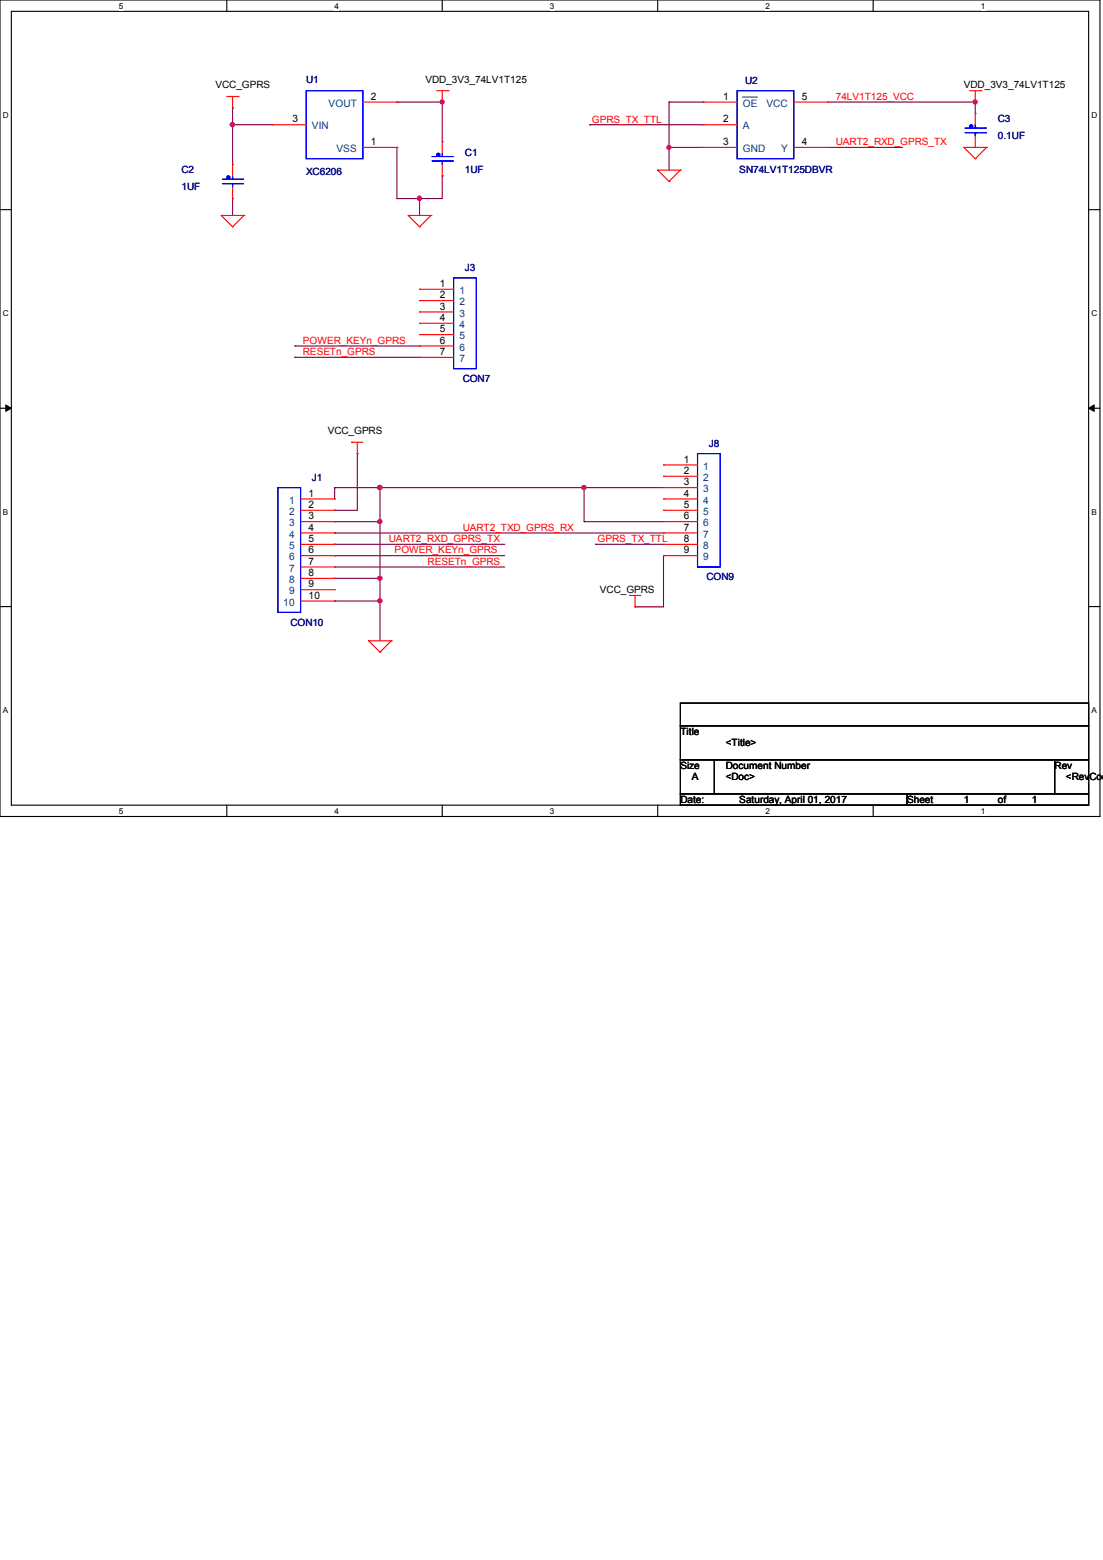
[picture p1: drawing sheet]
<svg xmlns="http://www.w3.org/2000/svg" width="210mm" height="297mm" viewBox="0 0 210 297" stroke-linecap="round" stroke-linejoin="round" font-family="sans-serif">
<path d="M0 0h209.4v155.4h-209.4zM2.2 2.2h205.1v151.1h-205.1z" fill="none" stroke="#000" stroke-width=".21"/>
<g fill="#fff">
<path d="M22.6 .3h.9v1.7h-.9z"/>
<path d="M22.6 153.5h.9v1.8h-.9z"/>
</g>
<path d="M43.2 0v2.2M43.2 153.3v2.1" fill="none" stroke="#000" stroke-width=".21"/>
<g fill="#fff">
<path d="M63.7 .3h.8v1.7h-.8z"/>
<path d="M63.7 153.5h.8v1.8h-.8z"/>
</g>
<path d="M84.2 0v2.2M84.2 153.3v2.1" fill="none" stroke="#000" stroke-width=".21"/>
<g fill="#fff">
<path d="M104.7 .3h.8v1.7h-.8z"/>
<path d="M104.7 153.5h.8v1.8h-.8z"/>
</g>
<path d="M125.2 0v2.2M125.2 153.3v2.1" fill="none" stroke="#000" stroke-width=".21"/>
<g fill="#fff">
<path d="M145.7 .3h.9v1.7h-.9z"/>
<path d="M145.7 153.5h.9v1.8h-.9z"/>
</g>
<path d="M166.2 0v2.2M166.2 153.3v2.1" fill="none" stroke="#000" stroke-width=".21"/>
<g fill="#fff">
<path d="M186.7 .3h.9v1.7h-.9z"/>
<path d="M186.7 153.5h.9v1.8h-.9z"/>
<path d="M.6 21h1.1v1.8h-1.1z"/>
<path d="M207.8 21h1.1v1.8h-1.1z"/>
<path d="M.6 58.8h1.1v1.7h-1.1z"/>
<path d="M207.8 58.8h1.1v1.7h-1.1z"/>
</g>
<path d="M0 39.9h2.2M207.3 39.9h2.1" fill="none" stroke="#000" stroke-width=".21"/>
<g fill="#fff">
<path d="M.6 96.6h1v1.7h-1z"/>
<path d="M207.8 96.6h1v1.7h-1z"/>
</g>
<path d="M0 77.7h2.2M207.3 77.7h2.1" fill="none" stroke="#000" stroke-width=".21"/>
<path d="M1.1 77.1l1.1 .6-1.1 .6zM207.3 77.7l1-.6v1.2z" fill="#000" stroke="#000" stroke-width=".19"/>
<g fill="#fff">
<path d="M.6 134.4h.9v1.7h-.9z"/>
<path d="M207.8 134.4h1v1.7h-1z"/>
</g>
<path d="M0 115.5h2.2M207.3 115.5h2.1M129.5 133.9h77.8v4.3h-77.8zM129.5 138.2h77.8v6.5h-77.8zM129.5 144.7h6.5v6.4h-6.5zM129.5 151.1h43.2v2.2h-43.2zM136 144.7h64.8v6.4h-64.8zM172.7 151.1h34.6v2.2h-34.6zM200.8 144.7h6.5v6.4h-6.5z" fill="none" stroke="#000" stroke-width=".21"/>
<g fill="none" stroke="#800040" stroke-width=".21">
<path d="M75.6 19.4h.1M75.6 19.4h8.6M84.2 19.4h.1M84.2 19.4v7.6M127.4 19.4h.1M127.4 19.4v13M127.4 19.4h6.5M157.6 19.4h28.1M185.7 19.4h.1M185.7 19.4v2.2M44.3 23.7h.1M44.3 37.8h.1"/>
<path d="M44.3 20.5h.1M44.3 23.7h7.5M44.3 20.5v10.8M44.3 37.8v3.2M75.6 37.8h.1M75.6 28.1h.1M75.6 28.1v9.7M79.9 37.8h.1M79.9 37.8v3.2M84.2 33.5h.1M84.2 33.5v4.3h-8.6M112.3 23.7h.1"/>
<path d="M112.3 23.7h21.6M127.4 28.1h.1M127.4 28.1h6.5M157.6 28.1h14.1M171.7 28.1h.1M56.1 65.9h.1M56.1 68h.1M56.1 65.9h23.8M56.1 68h23.8M63.7 99.3h.1M63.7 92.8h.1M63.7 97.2h.1"/>
<path d="M63.7 99.3h8.6M63.7 92.8h62.6M63.7 92.8v2.2M68 86.4h.1M68 86.4v10.8h-4.3M72.3 99.3h.1M72.3 92.8h.1M72.3 92.8v29.2M111.2 92.8h.1M111.2 99.3h.1M111.2 99.3h15.1M111.2 92.8v6.5"/>
<path d="M63.7 114.4h.1M63.7 110.1h.1M63.7 105.8h.1M63.7 107.9h.1M63.7 101.5h.1M63.7 103.6h.1M63.7 114.4h8.6M63.7 110.1h8.6M63.7 105.8h32.4M63.7 107.9h32.4M63.7 101.5h62.6M63.7 103.6h32.4"/>
<path d="M72.3 114.4h.1M72.3 110.1h.1M113.4 103.6h.1M113.4 103.6h12.9M120.9 115.5h.1M126.3 105.8h.1M126.3 105.8v9.7h-5.4"/>
</g>
<g fill="#f0f" stroke="#f0f" stroke-width=".21">
<circle cx="72.3" cy="114.4" r=".41"/>
<circle cx="72.3" cy="99.3" r=".41"/>
<circle cx="111.2" cy="92.8" r=".41"/>
<circle cx="72.3" cy="92.8" r=".41"/>
<circle cx="127.4" cy="28" r=".4"/>
<circle cx="44.2" cy="23.7" r=".41"/>
<circle cx="79.9" cy="37.8" r=".41"/>
<circle cx="185.7" cy="19.4" r=".4"/>
<circle cx="84.2" cy="19.4" r=".4"/>
<circle cx="72.3" cy="110.1" r=".41"/>
</g>
<g fill="none" stroke="#f00" stroke-width=".21">
<path d="M43.2 18.4h2.1M44.3 18.4v2.1M45.3 18.4h.1M69.1 19.4h6.5M75.6 19.4h.1M83.1 17.3h2.2M84.2 19.4h.1M84.2 17.3v2.1M85.3 17.3h.1M133.9 19.4h.1M133.9 19.4h6.4M151.1 19.4h6.5"/>
<path d="M157.6 19.4h.1M184.6 17.3h2.2M185.7 19.4h.1M185.7 17.3v2.1M186.8 17.3h.1M44.3 20.5h.1M44.3 31.3h.1M44.3 37.8h.1M44.3 31.3v2.2M44.3 35.6v2.2M51.8 23.7h.1M51.8 23.7h6.5"/>
<path d="M69.1 28.1h6.5M75.6 28.1h.1M84.2 27h.1M84.2 33.5h.1M84.2 27v2.2M84.2 31.3v2.2M125.2 32.4h.1M125.2 32.4h4.3M125.2 32.4l2.2 2.1M127.4 34.5h.1M129.5 32.4h.1M129.5 32.4l-2.1 2.1"/>
<path d="M133.9 23.7h.1M133.9 28.1h.1M133.9 28.1h6.4M133.9 23.7h6.4M151.1 28.1h6.5M157.6 28.1h.1M183.5 28.1h.1M183.5 28.1h4.3M183.5 28.1l2.2 2.1M185.7 30.2h.1M185.7 21.6h.1M185.7 28.1h.1"/>
<path d="M185.7 21.6v2.1M185.7 25.9v2.2M187.8 28.1h.1M187.8 28.1l-2.1 2.1M42.1 41h.1M42.1 41h4.3M42.1 41l2.2 2.2M44.3 43.2h.1M46.4 41h.1M46.4 41l-2.1 2.2M77.7 41h.1M77.7 41h4.3"/>
<path d="M77.7 41l2.2 2.2M79.9 43.2h.1M79.9 55.1h.1M79.9 57.2h.1M79.9 59.4h.1M79.9 55.1h6.5M79.9 57.2h6.5M79.9 59.4h6.5M82 41h.1M82 41l-2.1 2.2M79.9 61.6h.1M79.9 63.7h.1"/>
<path d="M79.9 65.9h.1M79.9 68h.1M79.9 61.6h6.5M79.9 63.7h6.5M79.9 65.9h6.5M79.9 68h6.5M57.2 95h6.5M57.2 97.2h6.5M57.2 99.3h6.5M63.7 95h.1M63.7 97.2h.1M63.7 99.3h.1"/>
<path d="M66.9 84.2h.1M66.9 84.2h2.2M68 86.4h.1M68 84.2v2.2M126.3 88.5h.1M126.3 90.7h.1M126.3 92.8h.1M126.3 95h.1M126.3 97.2h.1M126.3 99.3h.1M126.3 95h6.5M126.3 97.2h6.5"/>
<path d="M126.3 99.3h6.5M126.3 88.5h6.5M126.3 90.7h6.5M126.3 92.8h6.5M57.2 101.5h6.5M57.2 103.6h6.5M57.2 105.8h6.5M57.2 107.9h6.5M57.2 110.1h6.5M57.2 112.3h6.5M57.2 114.4h6.5M63.7 101.5h.1"/>
<path d="M63.7 103.6h.1M63.7 105.8h.1M63.7 107.9h.1M63.7 110.1h.1M63.7 112.3h.1M63.7 114.4h.1M119.8 113.4h.1M119.8 113.4h2.2M120.9 115.5h.1M120.9 113.4v2.1M126.3 101.5h.1M126.3 103.6h.1"/>
<path d="M126.3 105.8h.1M126.3 101.5h6.5M126.3 103.6h6.5M126.3 105.8h6.5M70.2 122h.1M70.2 122h4.3M70.2 122l2.1 2.2M72.3 124.2h.1M74.5 122h.1M74.5 122l-2.2 2.2"/>
</g>
<g fill="none" stroke="#00f" stroke-width=".21">
<path d="M58.3 17.3h10.8v12.9h-10.8zM140.3 17.3h10.8v12.9h-10.8zM42.3 35h3.9M42.3 34.1h3.9M44.3 35h.1M44.3 34.1h.1M44.3 33.5v.6M44.3 35v.6M46.2 35h.1M46.2 34.1h.1M82.3 30.6h3.8M82.3 29.8h3.8"/>
<path d="M84.2 30.6h.1M84.2 29.8h.1M84.2 29.2v.6M84.2 30.6v.7M86.1 30.6h.1M86.1 29.8h.1M183.7 25.3h3.9M183.7 24.4h3.9M185.7 25.3h.1M185.7 24.4h.1M185.7 23.7v.7M185.7 25.3v.6"/>
<path d="M187.6 25.3h.1M187.6 24.4h.1M86.4 52.9h4.3v17.3h-4.3zM52.9 92.8h4.3v23.8h-4.3zM132.8 86.4h4.3v21.5h-4.3z"/>
</g>
<g fill="#00f" stroke="#00f" stroke-width=".21">
<circle cx="83.4" cy="29.5" r=".3"/>
<circle cx="184.9" cy="24" r=".3"/>
<circle cx="43.5" cy="33.8" r=".3"/>
</g>
<path d="M141.3 18.5h2.8M144.1 18.5h.1" fill="none" stroke="#004080" stroke-width=".19"/>
<g font-size="1.9">
<text x="41" y="16.8">VCC_GPRS</text>
<text x="81" y="15.7">VDD_3V3_74LV1T125</text>
<text x="183.5" y="16.8">VDD_3V3_74LV1T125</text>
<text x="55.7" y="23.3">3</text>
<text x="70.6" y="19">2</text>
<text x="137.7" y="19">1</text>
<text x="137.7" y="23.3">2</text>
<text x="152.7" y="19">5</text>
<text x="70.6" y="27.6">1</text>
<text x="137.7" y="27.6">3</text>
<text x="152.7" y="27.6">4</text>
<text x="83.7" y="54.6">1</text>
<text x="83.7" y="56.8">2</text>
<text x="83.7" y="58.9">3</text>
<text x="83.7" y="61.1">4</text>
<text x="83.7" y="63.2">5</text>
<text x="83.7" y="65.4">6</text>
<text x="83.7" y="67.6">7</text>
<text x="62.4" y="82.7">VCC_GPRS</text>
<text x="130.2" y="88.1">1</text>
<text x="58.8" y="94.5">1</text>
<text x="130.2" y="90.2">2</text>
<text x="130.2" y="92.4">3</text>
<text x="130.2" y="94.5">4</text>
<text x="58.8" y="96.7">2</text>
<text x="58.8" y="98.8">3</text>
<text x="58.8" y="101">4</text>
<text x="130.2" y="96.7">5</text>
<text x="130.2" y="98.8">6</text>
<text x="130.2" y="101">7</text>
<text x="58.8" y="103.2">5</text>
<text x="58.8" y="105.3">6</text>
<text x="58.8" y="107.5">7</text>
<text x="130.2" y="103.2">8</text>
<text x="130.2" y="105.3">9</text>
<text x="58.8" y="109.6">8</text>
<text x="58.8" y="111.8">9</text>
<text x="58.8" y="114">10</text>
<text x="114.2" y="112.9">VCC_GPRS</text>
<text x="129.5" y="139.9">Title</text>
<text x="138.2" y="142">&lt;Title&gt;</text>
<text x="129.5" y="146.3">Size</text>
<text x="131.7" y="148.5">A</text>
<text x="138.2" y="146.3">Document Number</text>
<text x="138.2" y="148.5">&lt;Doc&gt;</text>
<text x="200.8" y="146.3">Rev</text>
<text x="202.9" y="148.5">&lt;RevCode</text>
<text x="129.5" y="152.8">Date:</text>
<text x="140.8" y="152.8">Saturday, April 01, 2017</text>
<text x="172.7" y="152.8">Sheet</text>
<text x="183.5" y="152.8">1</text>
<text x="190" y="152.8">of</text>
<text x="196.5" y="152.8">1</text>
</g>
<g font-size="1.9" fill="#000080">
<text x="58.3" y="15.7">U1</text>
<text x="141.9" y="16">U2</text>
<text x="190" y="23.3">C3</text>
<text x="88.5" y="29.8">C1</text>
<text x="190" y="26.5">0.1UF</text>
<text x="34.5" y="33">C2</text>
<text x="58.3" y="33.2">XC6206</text>
<text x="88.5" y="33">1UF</text>
<text x="140.8" y="33">SN74LV1T125DBVR</text>
<text x="34.5" y="36.2">1UF</text>
<text x="88.5" y="51.6">J3</text>
<text x="88.1" y="72.7">CON7</text>
<text x="135" y="85">J8</text>
<text x="59.4" y="91.5">J1</text>
<text x="134.5" y="110.5">CON9</text>
<text x="55.3" y="119.1">CON10</text>
</g>
<g font-size="1.9" fill="#004080">
<text x="62.6" y="20.3">VOUT</text>
<text x="141.4" y="20.3">OE</text>
<text x="145.9" y="20.3">VCC</text>
<text x="59.4" y="24.6">VIN</text>
<text x="64" y="29">VSS</text>
<text x="141.4" y="24.6">A</text>
<text x="141.4" y="29">GND</text>
<text x="148.8" y="29">Y</text>
<text x="87.5" y="56">1</text>
<text x="87.5" y="58.1">2</text>
<text x="87.5" y="60.3">3</text>
<text x="87.5" y="62.4">4</text>
<text x="87.5" y="64.6">5</text>
<text x="87.5" y="66.8">6</text>
<text x="87.5" y="68.9">7</text>
<text x="133.9" y="89.4">1</text>
<text x="55" y="95.9">1</text>
<text x="133.9" y="91.6">2</text>
<text x="133.9" y="93.7">3</text>
<text x="133.9" y="95.9">4</text>
<text x="55" y="98">2</text>
<text x="55" y="100.2">3</text>
<text x="133.9" y="98">5</text>
<text x="133.9" y="100.2">6</text>
<text x="55" y="102.4">4</text>
<text x="55" y="104.5">5</text>
<text x="55" y="106.7">6</text>
<text x="133.9" y="102.4">7</text>
<text x="133.9" y="104.5">8</text>
<text x="133.9" y="106.7">9</text>
<text x="55" y="108.8">7</text>
<text x="55" y="111">8</text>
<text x="55" y="113.2">9</text>
<text x="53.9" y="115.3">10</text>
</g>
<g font-size="1.9" fill="#f00">
<text x="112.7" y="23.3">GPRS_TX_TTL</text>
<text x="159.1" y="19">74LV1T125_VCC</text>
<text x="159.1" y="27.6">UART2_RXD_GPRS_TX</text>
<text x="57.7" y="65.4">POWER_KEYn_GPRS</text>
<text x="57.7" y="67.6">RESETn_GPRS</text>
<text x="88.1" y="101">UART2_TXD_GPRS_RX</text>
<text x="74" y="103.2">UART2_RXD_GPRS_TX</text>
<text x="75.1" y="105.4">POWER_KEYn_GPRS</text>
<text x="81.4" y="107.5">RESETn_GPRS</text>
<text x="113.8" y="103.2">GPRS_TX_TTL</text>
</g>
<g font-size="1.6">
<text x="22.6" y="1.6">5</text>
<text x="63.7" y="1.6">4</text>
<text x="104.7" y="1.6">3</text>
<text x="145.7" y="1.6">2</text>
<text x="186.7" y="1.6">1</text>
<text x=".5" y="22.4">D</text>
<text x="207.8" y="22.4">D</text>
<text x=".5" y="60.2">C</text>
<text x="207.8" y="60.2">C</text>
<text x=".5" y="98">B</text>
<text x="207.8" y="98">B</text>
<text x=".5" y="135.8">A</text>
<text x="207.8" y="135.8">A</text>
<text x="22.6" y="154.9">5</text>
<text x="63.7" y="154.9">4</text>
<text x="104.7" y="154.9">3</text>
<text x="145.7" y="154.9">2</text>
<text x="186.7" y="154.9">1</text>
</g>
</svg>
